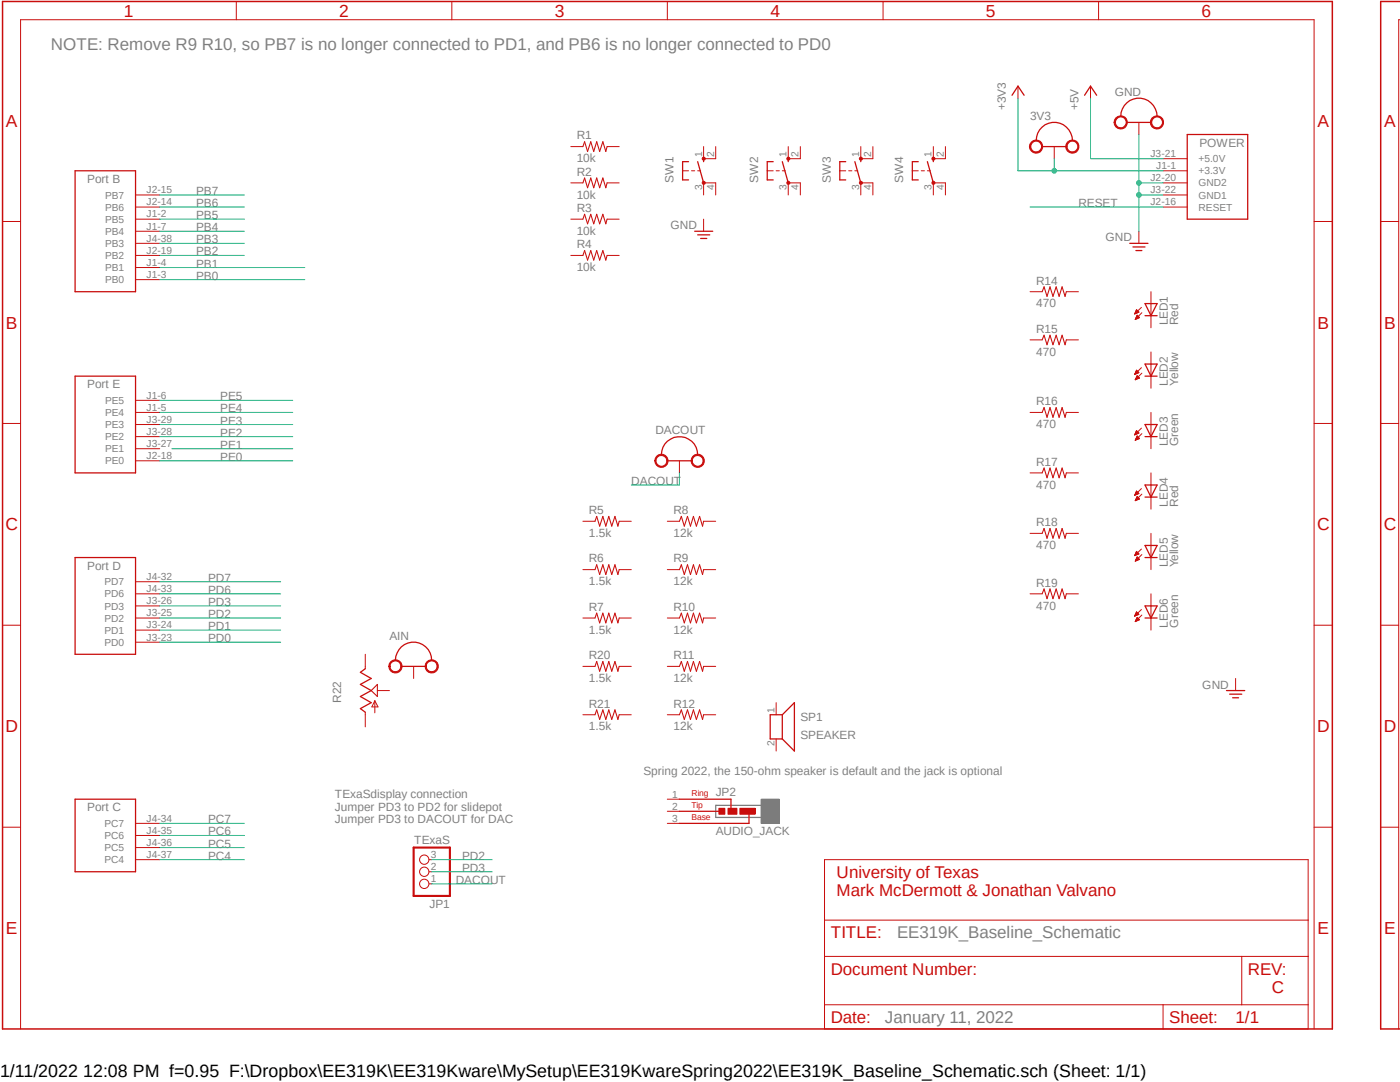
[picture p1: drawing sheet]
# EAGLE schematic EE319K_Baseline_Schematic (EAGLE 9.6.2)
Fall 2021 EE319K This is the baseline schematic

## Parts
3V3  TP_LOOP  [TP_LOOP]
AIN  TP_LOOP  [TP_LOOP]
DACOUT  TP_LOOP  [TP_LOOP]
GND  TP_LOOP  [TP_LOOP]
JP1  TExaS  PINHD-1X31X03ROUND  [1X03B]
JP2  AUDIO_JACK  [JACK]
JP3  UART  PINHD-1X3  [1X03]
LED1  Red  LED5MM  [LED5MM]
LED2  Yellow  LED5MM  [LED5MM]
LED3  Green  LED5MM  [LED5MM]
LED4  Red  LED5MM  [LED5MM]
LED5  Yellow  LED5MM  [LED5MM]
LED6  Green  LED5MM  [LED5MM]
R1  10k  RESISTOR0204/7  [RES300MIL]
R2  10k  RESISTOR0204/7  [RES300MIL]
R3  10k  RESISTOR0204/7  [RES300MIL]
R4  10k  RESISTOR0204/7  [RES300MIL]
R5  1.5k  RESISTOR0204/7  [RES300MIL]
R6  1.5k  RESISTOR0204/7  [RES300MIL]
R7  1.5k  RESISTOR0204/7  [RES300MIL]
R8  12k  RESISTOR0204/7  [RES300MIL]
R9  12k  RESISTOR0204/7  [RES300MIL]
R10  12k  RESISTOR0204/7  [RES300MIL]
R11  12k  RESISTOR0204/7  [RES300MIL]
R12  12k  RESISTOR0204/7  [RES300MIL]
R14  470  RESISTOR0204/7  [RES300MIL]
R15  470  RESISTOR0204/7  [RES300MIL]
R16  470  RESISTOR0204/7  [RES300MIL]
R17  470  RESISTOR0204/7  [RES300MIL]
R18  470  RESISTOR0204/7  [RES300MIL]
R19  470  RESISTOR0204/7  [RES300MIL]
R20  1.5k  RESISTOR0204/7  [RES300MIL]
R21  1.5k  RESISTOR0204/7  [RES300MIL]
R22  POTENTIOMETER_PTA2043B25U  [PTA2043]
SP1  SPEAKER  [1X02]
SW1  B3F-1052  [B3F-10XX]
SW2  B3F-1052  [B3F-10XX]
SW3  B3F-1052  [B3F-10XX]
SW4  B3F-1052  [B3F-10XX]
U$2  TM4C_BP  [TM4C_BOOSTER_PACK]
U$3  ST7735  [ST7735]

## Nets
+3V3: 3V3.P$1(TP) 3V3.P$2(TP) U$2.J1-1(+3.3V) U$3.2(+3.3V) U$3.10(LIGHT)
+5V: U$2.J3-21(+5.0V)
BLUE_LED: U$2.J4-40(PF2)
DACOUT: DACOUT.P$1(TP) DACOUT.P$2(TP) JP1.1
GND: GND.P$1(TP) GND.P$2(TP) JP3.1 U$2.J2-20(GND2) U$2.J3-22(GND1) U$3.1(GND)
GRN_LED: U$2.J4-39(PF3)
LAUNCH_PAD_SW1: U$2.J4-31(PF4)
LAUNCH_PAD_SW2: U$2.J2-17(PF0)
PB0: U$2.J1-3(PB0) U$3.5(CARD_CS)
PB1: U$2.J1-4(PB1)
PB2: U$2.J2-19(PB2)
PB3: U$2.J4-38(PB3)
PB4: U$2.J1-7(PB4)
PB5: U$2.J1-2(PB5)
PB6: U$2.J2-14(PB6)
PB7: U$2.J2-15(PB7)
PC4: JP3.2 U$2.J4-37(PC4)
PC5: JP3.3 U$2.J4-36(PC5)
PC6: U$2.J4-35(PC6)
PC7: U$2.J4-34(PC7)
PD0: U$2.J3-23(PD0)
PD1: U$2.J3-24(PD1)
PD2: JP1.3 U$2.J3-25(PD2)
PD3: JP1.2 U$2.J3-26(PD3)
PD6: U$2.J4-33(PD6)
PD7: U$2.J4-32(PD7)
PE0: U$2.J2-18(PE0)
PE2: U$2.J3-28(PE2)
PE3: U$2.J3-29(PE3)
PE4: U$2.J1-5(PE4)
PE5: U$2.J1-6(PE5)
RED_LED: U$2.J3-30(PF1)
RESET: U$2.J2-16(RESET)
ST7735_DC: U$2.J1-9(PA6) U$3.4(D/C)
ST7735_MISO: U$2.J2-13(PA4) U$3.9(MISO)
ST7735_MOSI: U$2.J1-8(PA5) U$3.7(MOSI)
ST7735_RST: U$2.J1-10(PA7) U$3.3(RST)
ST7735_SCK: U$2.J2-11(PA2) U$3.8(SCK)
ST7735_TFT_CS: U$2.J2-12(PA3) U$3.6(TFT_CS)
Unconnected: AIN.P$1(TP) AIN.P$2(TP) JP2.1(RING) JP2.2(TIP) JP2.3(BASE) LED1.A LED1.K(C) LED2.A LED2.K(C) LED3.A LED3.K(C) LED4.A LED4.K(C) LED5.A LED5.K(C) LED6.A LED6.K(C) R1.1 R1.2 R2.1 R2.2 R3.1 R3.2 R4.1 R4.2 R5.1 R5.2 R6.1 R6.2 R7.1 R7.2 R8.1 R8.2 R9.1 R9.2 R10.1 R10.2 R11.1 R11.2 R12.1 R12.2 R14.1 R14.2 R15.1 R15.2 R16.1 R16.2 R17.1 R17.2 R18.1 R18.2 R19.1 R19.2 R20.1 R20.2 R21.1 R21.2 R22.1(E) R22.2(S) R22.3(A) SP1.1 SP1.2 SW1.1(S) SW1.2(S1) SW1.3(P) SW1.4(P1) SW2.1(S) SW2.2(S1) SW2.3(P) SW2.4(P1) SW3.1(S) SW3.2(S1) SW3.3(P) SW3.4(P1) SW4.1(S) SW4.2(S1) SW4.3(P) SW4.4(P1) U$2.J3-27(PE1)

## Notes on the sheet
- NOTE: Remove R9 R10, so PB7 is no longer connected to PD1, and PB6 is no longer connected to PD0
- Lab 9 UART
- ST7735 LCD
- Spring 2022, the 150-ohm speaker is default and the jack is optional
- TExaSdisplay connection
  Jumper PD3 to PD2 for slidepot
  Jumper PD3 to DACOUT for DAC
- University of Texas
  Mark McDermott & Jonathan Valvano
- University of Texas
  Mark McDermott & Jonathan Valvano
- C
- January 11, 2022
